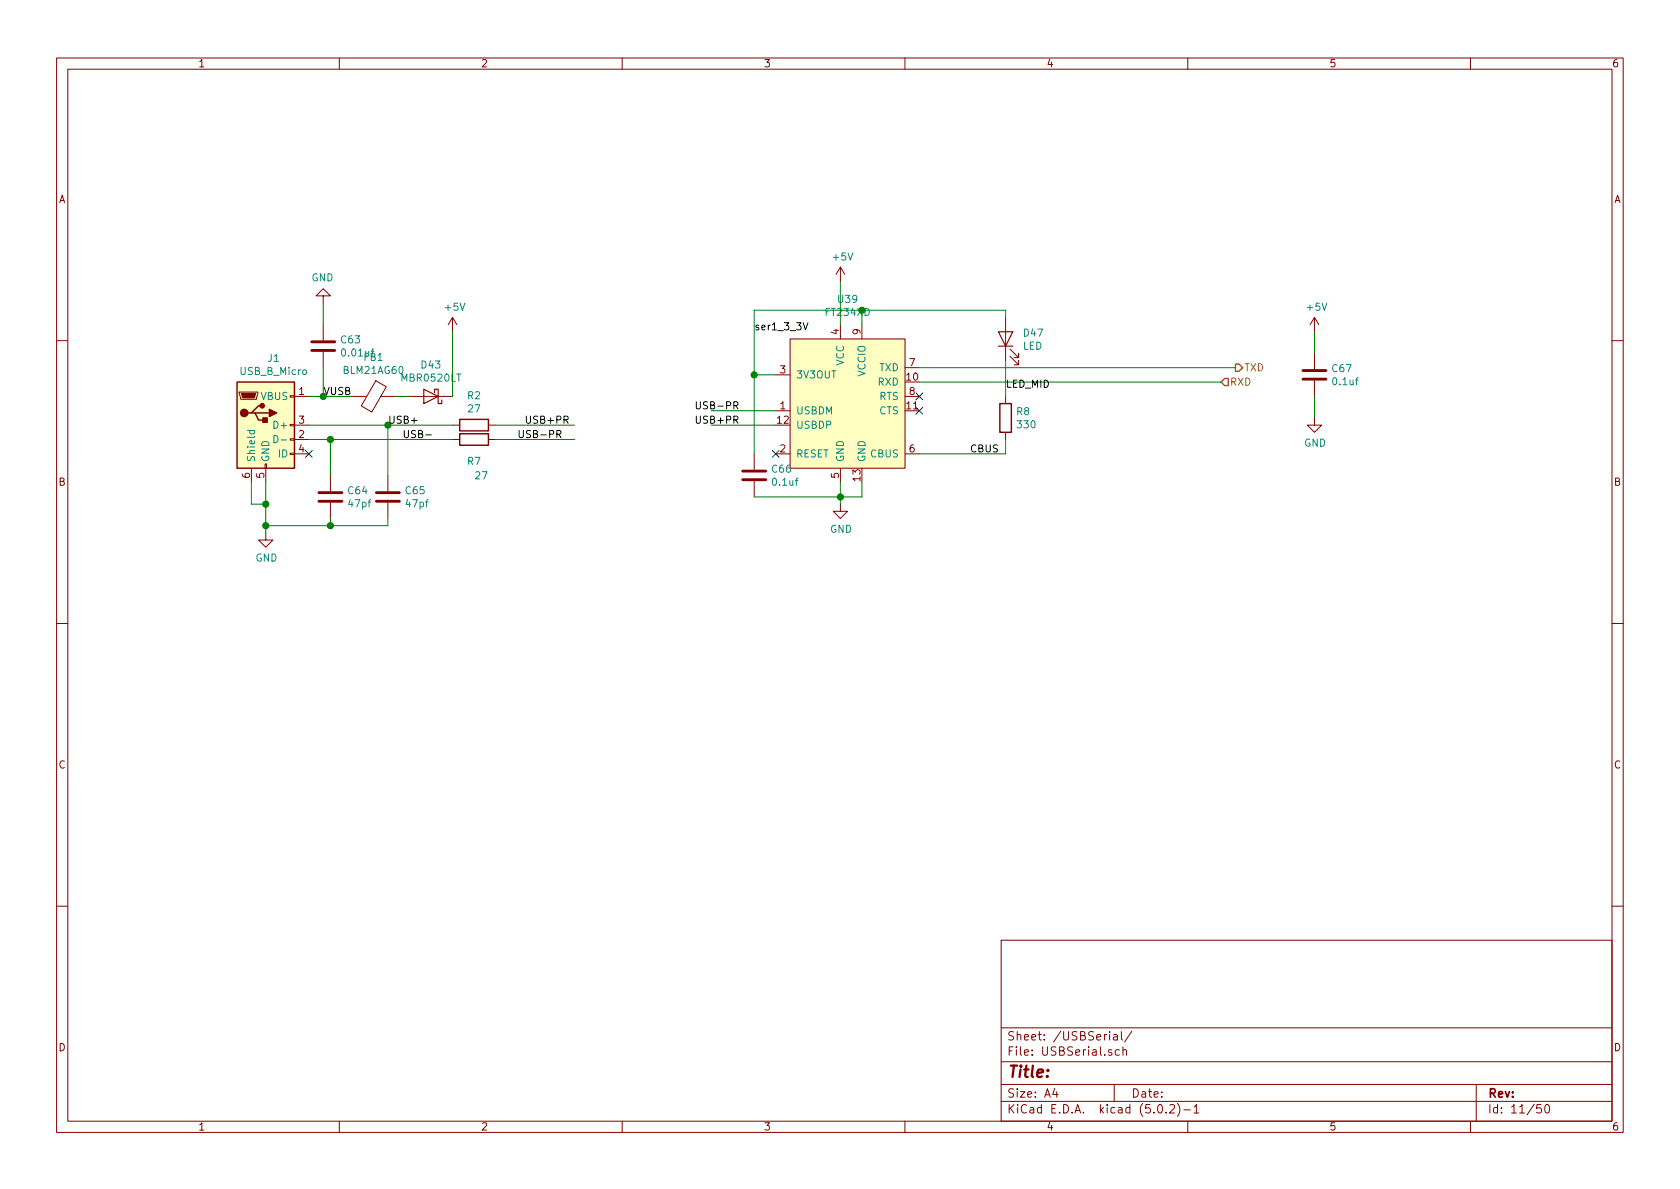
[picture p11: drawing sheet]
<svg xmlns="http://www.w3.org/2000/svg" width="297mm" height="210mm" viewBox="0 0 297 210" stroke-linecap="round" stroke-linejoin="round" font-family="sans-serif">
<g fill="none" stroke="#840000" stroke-width=".18">
<path d="M10 10.3h277v189.9h-277zM12 12.2h273v186.1h-273zM60 10.3v1.9M110 10.3v1.9M160 10.3v1.9M210 10.3v1.9M260 10.3v1.9M57.1 52.3h1.3l-1.3-1.3-1.2 1.3h1.2v1.3M57.1 57.4v2.8M80 56.1l-.8 1.3M80 56.1v2.6M80 56.1l.8 1.3"/>
<path d="M139.7 59.9h20.3v22.9h-20.3zM148.6 47.2v2.6M148.6 57.4v2.5M148.6 47.2l-.8 1.3M148.6 47.2l.8 1.3M152.4 57.4v2.5M177.8 56.1v7.6M232.4 56.1v2.6M232.4 56.1l-.8 1.3M232.4 56.1l.8 1.3M10 60.2h2M42.3 69.3h3.3v.3l-.3 1h-2.8z"/>
<path d="M51.3 77.6h.8v.2h-.8zM51.3 75.1h.8v.2h-.8zM51.3 70h.8v.2h-.8zM52.1 70.1h2.5M52.1 77.7h2.5M52.1 75.2h2.5M57.1 62.2v2.8M62.2 70.1h2.6M66.4 67.3l1.9 1.1-2.6 4.5-1.8-1.1zM67.3 70.1h2.5M72.4 70.1h7.6M80 77.7h1.3"/>
<path d="M80 75.2h1.3M86.4 77.7h1.2M86.4 75.2h1.2M137.2 72.6h2.5M137.2 66.3h2.5M160 70.1h2.6M160 65h2.6M177.8 70.1v1.3M177.8 76.4v1.3M178.6 63l1.5 1.5v-.8v.8h-.8M178.6 61.7l1.5 1.5v-.7v.7h-.8M232.4 73.9v1.3h1.3l-1.3 1.2-1.3-1.2h1.3"/>
<path d="M232.4 62.5v2.8M232.4 67.3v2.8M285 60.2h2M44.4 82.8v2.5M46.9 82h.2v.8h-.2zM47 94.2v1.3h1.3l-1.3 1.3-1.3-1.3h1.3M47 82.8v2.5M51.3 80.1h.8v.3h-.8zM52.1 80.3h2.5M58.4 84.1v2.8M58.4 88.9v2.8M68.6 84.1v2.8"/>
<path d="M68.6 88.9v2.8M133.3 80.3v2.8M133.3 85.1v2.8M137.2 80.3h2.5M148.6 89.1v1.3h1.3l-1.3 1.3-1.3-1.3h1.3M148.6 82.8v2.5M160 80.3h2.6M10 110.3h2M285 110.3h2M10 160.2h2M177 166.3h108v32h-108zM285 160.2h2"/>
<path d="M60 198.3v1.9M110 198.3v1.9M160 198.3v1.9M177 194.8h108M177 191.8h108M177 187.8h108M177 181.8h108M186.5 192.5l-.4 1h1M186.8 193v1M196.2 182.4v.2M196.2 182.9v1M196.5 185.7l-.3-.1-.2 .2 .1 .2 .4 .2v.3h-.5"/>
<path d="M196.9 183h.6l.1 .9M197 191.8v3M197.6 183.3l-.5 .1-.3 .2 .3 .3 .5-.1M197.9 185.7l-.4-.1-.3 .3 .1 .6 .2 .1 .4-.1M198.3 182.4v1.3l.2 .2M198.6 185.7l.2-.1 .3 .1 .1 .9M198.6 185.1v1.5M200.1 182.3l-1.3 2M204.8 195.5l.4-.2a.94 .94 0 0 1 0 1.5 .79 .79 0 0 1-.4-1.3zM206.2 196.7v.1M206.8 195.5l.2-.2h.4l.2 .2 .1 .3-.1 .2-.8 .8h.9M208.2 195.1a1.71 1.71 0 0 1 0 2.3"/>
<path d="M209.3 196.3h1.2M210 198.3v1.9M211.1 195.8l.4-.5v1.5M211.1 196.8h.9M260 198.3v1.9M261 191.8v6.5M272.5 195.3h-.7l-.1 .7 .2-.1 .5 .1 .1 .2v.5l-.2 .1-.6-.1M273.3 195.4l.3-.1a.94 .94 0 0 1 0 1.5h-.1a1 1 0 0 1-.2-1.4z"/>
</g>
<g fill="#ffffc2" stroke="#ffffc2" stroke-width=".18">
<path d="M41.9 67.6h10.2v15.2h-10.2z"/>
<path d="M139.7 59.9h20.3v22.9h-20.3z"/>
</g>
<path d="M41.9 67.6h10.2v15.2h-10.2zM44.4 73h.7l.6 1.3h1.3M45.1 73h2.5M46.4 71.7h-.7l-1.3 1.3h-.6M81.3 76.7h5.1v2h-5.1zM81.3 74.2h5.1v2h-5.1zM176.8 71.4h2v5h-2z" fill="none" stroke="#840000" stroke-width=".25"/>
<g fill="#840000" stroke="#840000" stroke-width=".25">
<path d="M46.5 73.9h.7v.8h-.7z"/>
<path d="M47.6 72.4l1.3 .6-1.3 .7z"/>
<circle cx="43.2" cy="73" r=".63"/>
<circle cx="46.4" cy="71.7" r=".38"/>
</g>
<path d="M42.7 69.6h2.5l-.2 .8h-2.1z" fill="#840000" stroke="#840000" stroke-width=".18"/>
<path d="M43.7 76.1h1.3M44.2 76.1v.4l.2 .2 .6-.1v-.5M48.4 77a.64 .64 0 0 1 .8 .6 .64 .64 0 0 1-.8 .7zM49.7 77.8h1" fill="none" stroke="#008484" stroke-width=".18"/>
<g fill="none" stroke="#008400" stroke-width=".18">
<path d="M57.1 53.6v3.8M80 58.7v11.4M148.6 49.8v7.6M152.4 54.9v2.5M177.8 56.1v-1.2h-44.5v25.4M232.4 58.7v3.8M54.6 77.7h25.4M54.6 75.2h25.4M54.6 70.1h7.6M57.1 65v5.1M58.4 77.7v6.4M68.6 75.2v8.9"/>
<path d="M69.8 70.1h2.6M87.6 77.7h14M87.6 75.2h14M125.7 75.2h11.5M125.7 72.6h11.5M133.3 66.3h3.9M162.6 65h55.8M162.6 67.6h53.3M177.8 63.7v6.4M177.8 77.7v2.6h-15.2M232.4 70.1v3.8M44.4 85.3v3.8h2.6"/>
<path d="M47 85.3v8.9M58.4 91.7v1.3M68.6 91.7v1.3h-21.6M148.6 85.3v3.8M152.4 85.3v2.6h-19.1"/>
</g>
<g fill="#008400" stroke="#008400" stroke-width=".25">
<circle cx="47" cy="89.1" r=".51"/>
<circle cx="148.6" cy="87.9" r=".51"/>
<circle cx="133.4" cy="66.3" r=".51"/>
<circle cx="47" cy="93" r=".51"/>
<circle cx="58.4" cy="93" r=".51"/>
<circle cx="57.2" cy="70.1" r=".51"/>
<circle cx="58.4" cy="77.7" r=".51"/>
<circle cx="68.6" cy="75.2" r=".51"/>
</g>
<path d="M216.5 66.9h.7v1.3h-.7l-.6-.6zM218.4 64.4h.7l.6 .6-.6 .7h-.7z" fill="none" stroke="#848400" stroke-width=".25"/>
<path d="M176.5 58.7h2.6l-1.3 2.5zM74.9 68.8l2.6 1.3-2.6 1.3zM76.8 69.5v-.7h.7v2.6h.6v-.7M176.5 61.2h2.6" fill="none" stroke="#840000" stroke-width=".2"/>
<path d="M142 57.1l.4 1.2 .4-1.2M75.3 76.9h1M98.5 76.8l.6-.1v-.5l-.6-.1v1.3M98.8 76.8l.4 .6M99.7 74.2l.7-.1v-.4l-.7-.1v1.2M100 74.2l.5 .6M123.1 73.6v1l.2 .2h.3l.2-.2v-1M123.1 71v1.1l.2 .2h.3l.2-.2v-1.1" fill="none" stroke="#000" stroke-width=".18"/>
<path d="M55.1 62h4.1M55.1 60.4h4.1M230.4 67.1h4M230.4 65.5h4M56.4 88.6h4.1M56.4 87.1h4.1M66.5 88.6h4.1M66.5 87.1h4.1M131.3 84.8h4.1M131.3 83.3h4.1" fill="none" stroke="#840000" stroke-width=".51"/>
<path d="M54 79.6l1.2 1.3M55.2 79.6l-1.2 1.3M136.6 79.6l1.2 1.3M137.8 79.6l-1.2 1.3M162 72l1.2 1.2M162 69.5l1.2 1.2M163.2 72l-1.2 1.2M163.2 69.5l-1.2 1.2" fill="none" stroke="#000084" stroke-width=".18"/>
<text font-size="2.8" fill="#840000" x="178" y="190.5">Title:</text>
<g font-size="2.1" fill="#840000">
<text x="178" y="184">Sheet: /USBSerial/</text>
<text x="178" y="186.7">File: USBSerial.sch</text>
<text x="178" y="196.9">KiCad E.D.A. kicad (5.0.2)-1</text>
<text x="178" y="194.1">Size: A4</text>
<text x="200" y="194.1">Date:</text>
<text x="263" y="194.1">Rev:</text>
<text x="263" y="196.9">Id: 11/50</text>
</g>
<g font-size="1.8" fill="#840000">
<text x="35" y="11.9">1</text>
<text x="85" y="11.9">2</text>
<text x="135" y="11.9">3</text>
<text x="185" y="11.9">4</text>
<text x="235" y="11.9">5</text>
<text x="285" y="11.9">6</text>
<text x="10.4" y="35.9">A</text>
<text x="285.4" y="35.9">A</text>
<text x="148.3" y="59.2" transform="rotate(-90 148.3 59.2)">4</text>
<text x="152.1" y="59.2" transform="rotate(-90 152.1 59.2)">9</text>
<text x="160.8" y="64.8">7</text>
<text x="52.9" y="69.8">1</text>
<text x="137.9" y="66">3</text>
<text x="160.3" y="67.3">10</text>
<text x="160.8" y="69.8">8</text>
<text x="52.9" y="77.5">2</text>
<text x="52.9" y="74.9">3</text>
<text x="137.5" y="74.9">12</text>
<text x="137.9" y="72.4">1</text>
<text x="160.3" y="72.4">11</text>
<text x="52.9" y="80">4</text>
<text x="137.9" y="80">2</text>
<text x="160.8" y="80">6</text>
<text x="10.4" y="85.9">B</text>
<text x="44.2" y="84.6" transform="rotate(-90 44.2 84.6)">6</text>
<text x="46.7" y="84.6" transform="rotate(-90 46.7 84.6)">5</text>
<text x="148.3" y="84.6" transform="rotate(-90 148.3 84.6)">5</text>
<text x="152.1" y="85" transform="rotate(-90 152.1 85)">13</text>
<text x="285.4" y="85.9">B</text>
<text x="10.4" y="135.9">C</text>
<text x="285.4" y="135.9">C</text>
<text x="10.4" y="185.9">D</text>
<text x="285.4" y="185.9">D</text>
<text x="35" y="199.9">1</text>
<text x="85" y="199.9">2</text>
<text x="135" y="199.9">3</text>
<text x="185" y="199.9">4</text>
<text x="235" y="199.9">5</text>
<text x="285" y="199.9">6</text>
</g>
<g font-size="1.8" fill="#008484">
<text x="147.4" y="46.1">+5V</text>
<text x="55.1" y="49.8">GND</text>
<text x="148.2" y="53.6">U39</text>
<text x="78.8" y="55">+5V</text>
<text x="181.1" y="59.5">D47</text>
<text x="231.2" y="55">+5V</text>
<text x="47.4" y="64">J1</text>
<text x="60.4" y="60.7">C63</text>
<text x="60.7" y="63">0.01uf</text>
<text x="64.4" y="63.8">FB1</text>
<text x="74.5" y="65.2">D43</text>
<text x="149.2" y="64.7" transform="rotate(-90 149.2 64.7)">VCC</text>
<text x="155.5" y="65.7">TXD</text>
<text x="180.8" y="61.8">LED</text>
<text x="235.6" y="65.8">C67</text>
<text x="42.5" y="66.3">USB_B_Micro</text>
<text x="46.2" y="70.7">VBUS</text>
<text x="60.8" y="66.1">BLM21AG60</text>
<text x="71.1" y="67.5">MBR0520LT</text>
<text x="82.7" y="70.6">R2</text>
<text x="140.7" y="66.9">3V3OUT</text>
<text x="153" y="66.6" transform="rotate(-90 153 66.6)">VCCIO</text>
<text x="155.3" y="68.2">RXD</text>
<text x="155.5" y="70.7">RTS</text>
<text x="235.8" y="68.1">0.1uf</text>
<text x="48.7" y="75.8">D+</text>
<text x="82.9" y="72.9">27</text>
<text x="140.7" y="73.3">USBDM</text>
<text x="140.7" y="75.8">USBDP</text>
<text x="155.5" y="73.3">CTS</text>
<text x="179.8" y="73.4">R8</text>
<text x="180" y="75.7">330</text>
<text x="45.1" y="81.8" transform="rotate(-90 45.1 81.8)">Shield</text>
<text x="47.6" y="81.8" transform="rotate(-90 47.6 81.8)">GND</text>
<text x="49.3" y="80.9">ID</text>
<text x="82.7" y="82.2">R7</text>
<text x="136.6" y="83.6">C66</text>
<text x="140.7" y="80.9">RESET</text>
<text x="149.2" y="81.8" transform="rotate(-90 149.2 81.8)">GND</text>
<text x="153" y="81.8" transform="rotate(-90 153 81.8)">GND</text>
<text x="154" y="80.9">CBUS</text>
<text x="230.6" y="79">GND</text>
<text x="61.6" y="87.4">C64</text>
<text x="61.7" y="89.7">47pf</text>
<text x="71.8" y="87.4">C65</text>
<text x="71.9" y="89.7">47pf</text>
<text x="84.1" y="84.8">27</text>
<text x="136.7" y="85.9">0.1uf</text>
<text x="146.8" y="94.2">GND</text>
<text x="45.2" y="99.3">GND</text>
</g>
<g font-size="1.8">
<text x="133.3" y="58.4">ser1_3_3V</text>
<text x="57.1" y="69.8">VUSB</text>
<text x="177.8" y="68.6">LED_MID</text>
<text x="68.6" y="74.9">USB+</text>
<text x="71.1" y="77.5">USB-</text>
<text x="91.4" y="77.5">USB-PR</text>
<text x="92.7" y="74.9">USB+PR</text>
<text x="123.6" y="74.9">USB+PR</text>
<text x="124" y="72.4">USB-PR</text>
<text x="171.4" y="80">CBUS</text>
</g>
<text font-size="1.8" fill="#008400" x="146.1" y="55.9">FT234XD</text>
<g font-size="1.8" fill="#848400">
<text x="220" y="65.7">TXD</text>
<text x="217.4" y="68.2">RXD</text>
</g>
</svg>
